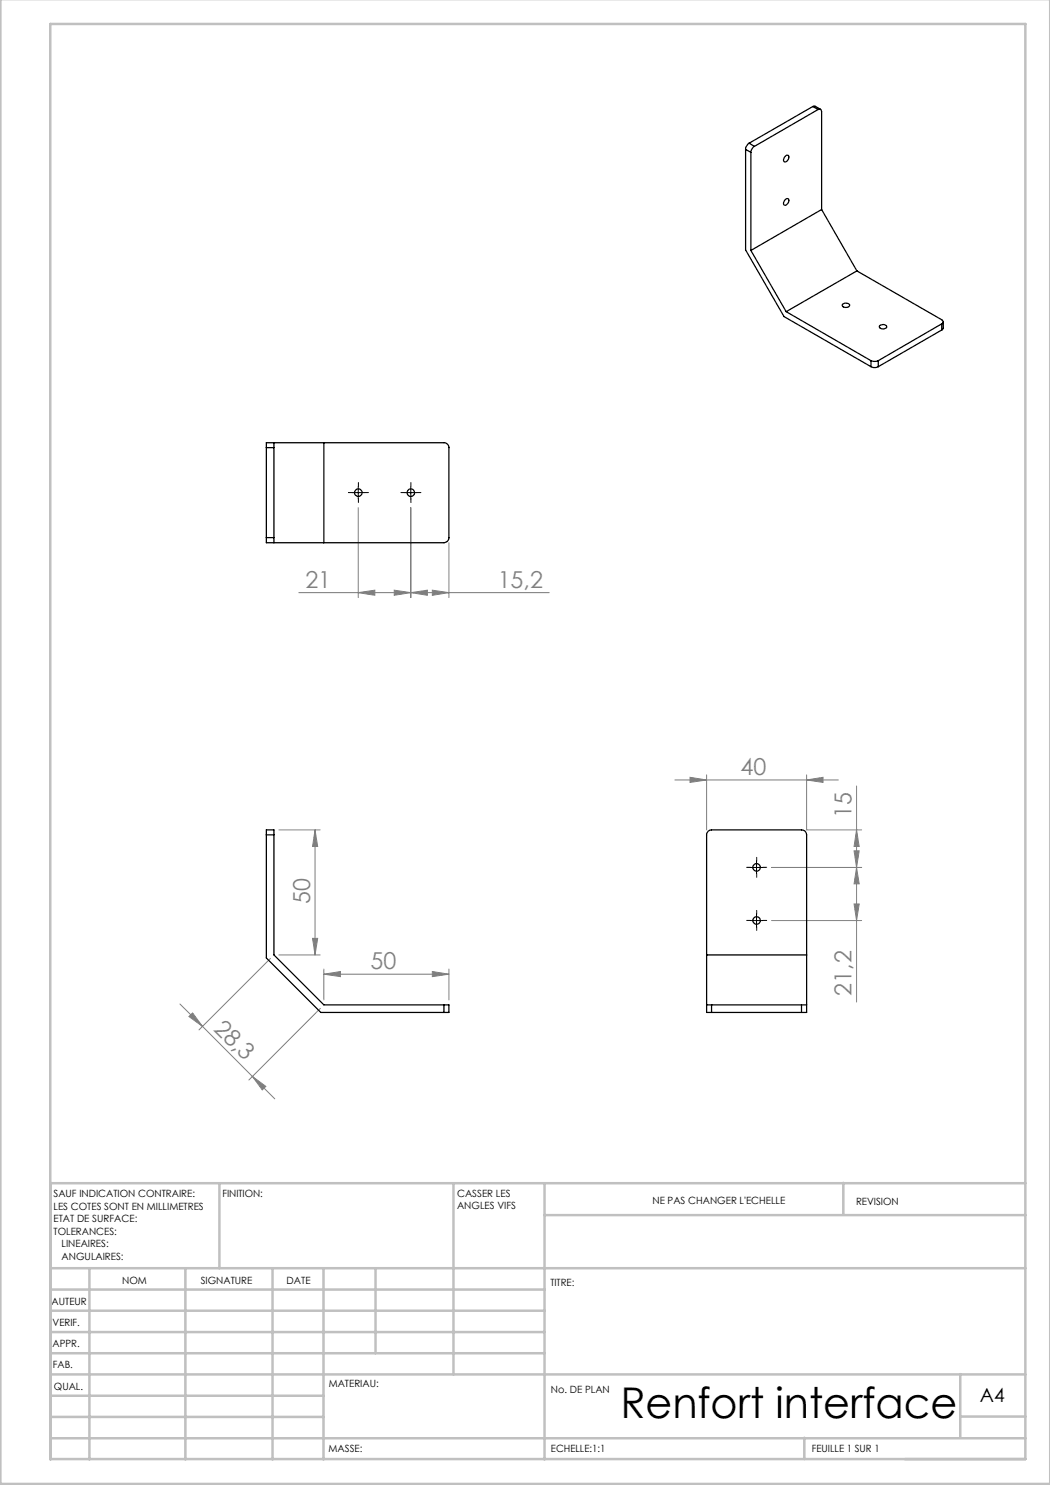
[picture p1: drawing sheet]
<svg xmlns="http://www.w3.org/2000/svg" width="210mm" height="297mm" viewBox="0 0 210 297" stroke-linecap="round" stroke-linejoin="round" font-family="sans-serif">
<g fill="none" stroke="#808080" stroke-width=".2">
<path d="M59.8 118.5h50.1M71.6 118.5l3.4-.5v1.1zM71.6 101.5v18M78.8 118l3.4 .5-3.4 .6zM82.2 118.5l3.3-.5v1.1zM82.2 101.5v18M86.5 118l3.3 .5-3.3 .6zM89.8 108.5v11M135 156h32.7M138 155.5l3.3 .5-3.3 .5zM141.3 155v11M161.3 156l3.3-.5v1z"/>
<path d="M161.3 155v11h11M171.3 157.2v43.2M55.8 166h8.2M63 166l.5 3.3h-1zM63 166v25M154.3 173.5h18M170.8 170.2h1l-.5 3.3zM171.3 173.5l.5 3.3h-1zM171.3 166l.5 3.3h-1zM54.1 191.7l-14.3 14.3M55.8 191h8.2M62.5 187.7h1l-.5 3.3z"/>
<path d="M64.8 194.8l3.3-.5v1zM64.8 193.8v6.2M64.8 194.8h25M86.5 194.3l3.3 .5-3.3 .5zM89.8 193.8v6.2M154.3 184.1h18M170.8 180.8h1l-.5 3.3zM36 200.8l4.5 4.5M37.8 203.3l.7-.7 2 2.7zM40.5 205.3l10 10M50.5 215.3l2.7 2-.7 .7zM50.5 215.3l4.5 4.5"/>
<path d="M64.1 201.7l-14.3 14.3"/>
</g>
<g fill="none" stroke="#000" stroke-width=".2" stroke-dasharray="30.5 1.3 1.3 1.3">
<path d="M70.4 98.5h-.7M71.7 97.3v-.8M71.7 99.8v.7M72.9 98.5h.8M80.9 98.5h-.7M82.2 97.3v-.8M82.2 99.8v.7M83.4 98.5h.8M150.1 173.5h-.8M151.3 172.2v-.7M151.3 174.7v.8M152.6 173.5h.7"/>
<path d="M150.1 184.1h-.8M151.3 182.8v-.7M151.3 185.3v.8M152.6 184.1h.7"/>
</g>
<path d="M70.4 98.5h2.5M71.6 97.3v2.5M80.9 98.5h2.5M82.2 97.3v2.5M150.1 173.5h2.5M151.3 172.2v2.5M150.1 184.1h2.5M151.3 182.8v2.5" fill="none" stroke="#000" stroke-width=".2"/>
<g fill="none" stroke="#c0c0c0" stroke-width=".5">
<path d="M.1 -.1v296.9h209.9v-296.9M10.1 4.8h195v287h-195zM43.9 236.6v17M90.7 236.6v38.3M108.9 236.6v55.3M168.7 236.6v6.3M205.1 236.6h-195v55.3M10.1 253.6h195M10.1 257.9h98.8M17.9 253.6v38.3M37.1 253.6v38.3M54.5 253.6v38.3"/>
<path d="M64.7 253.6v38.3M75.1 253.6v17M108.9 243h96.2M10.1 270.6h98.8M10.1 266.4h98.8M10.1 262.1h98.8M10.1 279.1h54.6M10.1 274.9h195M192.1 274.8v12.7M10.1 287.7h195M10.1 283.4h54.6M160.9 287.5v4.3"/>
<path d="M192.1 283.3h13"/>
</g>
<g fill="#808080">
<path d="M82.2 118.5l3.3-.5v1.1zM86.5 118l3.3 .5-3.3 .6zM71.6 118.5l3.4-.5v1.1zM78.8 118l3.4 .5-3.4 .6z"/>
<path d="M62.5 187.7h1l-.5 3.3zM63 166l.5 3.3h-1zM170.8 180.8h1l-.5 3.3zM171.3 173.5l.5 3.3h-1zM170.8 170.2h1l-.5 3.3zM171.3 166l.5 3.3h-1z"/>
<path d="M37.8 203.3l.7-.7 2 2.7zM50.5 215.3l2.7 2-.7 .7z"/>
<path d="M138 155.5l3.3 .5-3.3 .5zM161.3 156l3.3-.5v1z"/>
<path d="M64.8 194.8l3.3-.5v1zM86.5 194.3l3.3 .5-3.3 .5z"/>
</g>
<g fill="none" stroke="#000" stroke-width=".25">
<path d="M149.1 29.9v20.1l7.7 13.3 17.4 10M149.1 29.9l1.1 .6M149.8 28.6a1.6 1.6 0 0 0-.7 1.3M149.8 28.6l1.1 .7M150.2 30.5v19.6M150.9 29.3a1.62 1.62 0 0 0-.7 1.2M157.1 31.2a.41 .41 0 0 1 .6-.1 .41 .41 0 0 1 0 .6 .6 .6 0 0 1-.3 .6 .6 .6 0 0 1-.7-.1v-.4zM162.6 21.3l.3-.1 1.2 .7M162.6 21.3l-12.8 7.3M162.6 21.3l1 .6M163.6 21.9a.44 .44 0 0 1 .5 0 .44 .44 0 0 1 .2 .4v19.6M163.6 21.9l-12.7 7.4"/>
<path d="M150.2 50.1l7 12.2M157 40a.43 .43 0 0 1 .6-.3 .43 .43 0 0 1 .1 .7 .76 .76 0 0 1-.9 .6l-.1-.4zM164.3 41.9l-14.1 8.2M164.3 41.9l7.1 12.3M171.4 54.2l16.9 9.8a.42 .42 0 0 1 .4 .4 .42 .42 0 0 1-.4 .4M171.4 54.2l-14.2 8.1M157.2 62.3l17 9.8M168.5 60.9a.93 .93 0 0 1 1.4 .2 .83 .83 0 0 1-.7 .4 .83 .83 0 0 1-.7-.5zM174.2 73.3a1.57 1.57 0 0 0 1.4 0M174.2 72.1l.5 .2 .9-.2M174.2 72.1v1.2M175.6 72.1v1.2"/>
<path d="M176 65.1a.81 .81 0 0 1 1.3 .4 .88 .88 0 0 1-1.4-.2zM188.3 64.8l-12.7 7.3M188.3 64.8v1.2M188.3 66l-12.7 7.3M188.7 64.4v1.2l-.4 .4M53.3 89.5v-1h35.5a.96 .96 0 0 1 1 1v18a1.02 1.02 0 0 1-1 1h-35.5v-1M53.3 89.5v18M53.3 89.5h1.5M54.8 88.5v1M54.8 89.5v18M64.8 88.5v20M53.3 107.5h1.5"/>
<path d="M54.8 107.5v1M53.3 167v-1h1.5v1M53.3 167h1.5M53.3 167v24.6l10.9 10.9h24.6M54.8 167v24l10 10h24M141.3 191h20M88.8 201h1v1.5h-1M88.8 201v1.5M141.3 201h1M142.3 202.5h-1v-35.5a.96 .96 0 0 1 1-1h18a.97 .97 0 0 1 1 1v35.5h-1M142.3 201h18M142.3 202.5h18"/>
<path d="M142.3 201v1.5M160.3 201h1M160.3 201v1.5"/>
<circle cx="71.7" cy="98.5" r=".74"/>
<circle cx="82.2" cy="98.5" r=".73"/>
<circle cx="151.3" cy="173.5" r=".75"/>
<circle cx="151.3" cy="184.1" r=".75"/>
</g>
<text font-size="8.5" x="124.1" y="283.5">Renfort interface</text>
<g font-size="4.7" fill="#808080">
<text x="61.1" y="117.5">21</text>
<text x="99.5" y="117.5">15,2</text>
<text x="148.1" y="155">40</text>
<text x="170.3" y="163.6" transform="rotate(-90 170.3 163.6)">15</text>
<text x="62" y="180.8" transform="rotate(-90 62 180.8)">50</text>
<text x="74.1" y="193.8">50</text>
<text x="170.3" y="199.1" transform="rotate(-90 170.3 199.1)">21,2</text>
<text x="42.6" y="205.9" transform="rotate(45 42.6 205.9)">28,3</text>
</g>
<text font-size="3.9" x="196" y="280.4">A4</text>
<g font-size="2">
<text x="10.7" y="239.5">SAUF INDICATION CONTRAIRE:</text>
<text x="44.5" y="239.5">FINITION:</text>
<text x="91.4" y="239.4">CASSER LES</text>
<text x="10.7" y="242">LES COTES SONT EN MILLIMETRES</text>
<text x="10.7" y="244.5">ETAT DE SURFACE:</text>
<text x="91.4" y="241.9">ANGLES VIFS</text>
<text x="130.5" y="240.8">NE PAS CHANGER L'ECHELLE</text>
<text x="171.2" y="241">REVISION</text>
<text x="10.7" y="247">TOLERANCES:</text>
<text x="12.3" y="249.5">LINEAIRES:</text>
<text x="12.3" y="252">ANGULAIRES:</text>
<text x="24.4" y="256.9">NOM</text>
<text x="40.1" y="256.8">SIGNATURE</text>
<text x="57.3" y="256.8">DATE</text>
<text x="110.1" y="257.1">TITRE:</text>
<text x="10.3" y="260.9">AUTEUR</text>
<text x="10.5" y="269.3">APPR.</text>
<text x="10.5" y="265.2">VERIF.</text>
<text x="10.6" y="273.6">FAB.</text>
<text x="10.8" y="278">QUAL.</text>
<text x="65.8" y="277.4">MATERIAU:</text>
<text x="110.2" y="278.5">No. DE PLAN</text>
<text x="65.7" y="290.4">MASSE:</text>
<text x="110.2" y="290.5">ECHELLE:1:1</text>
<text x="162.4" y="290.4">FEUILLE 1 SUR 1</text>
</g>
</svg>
